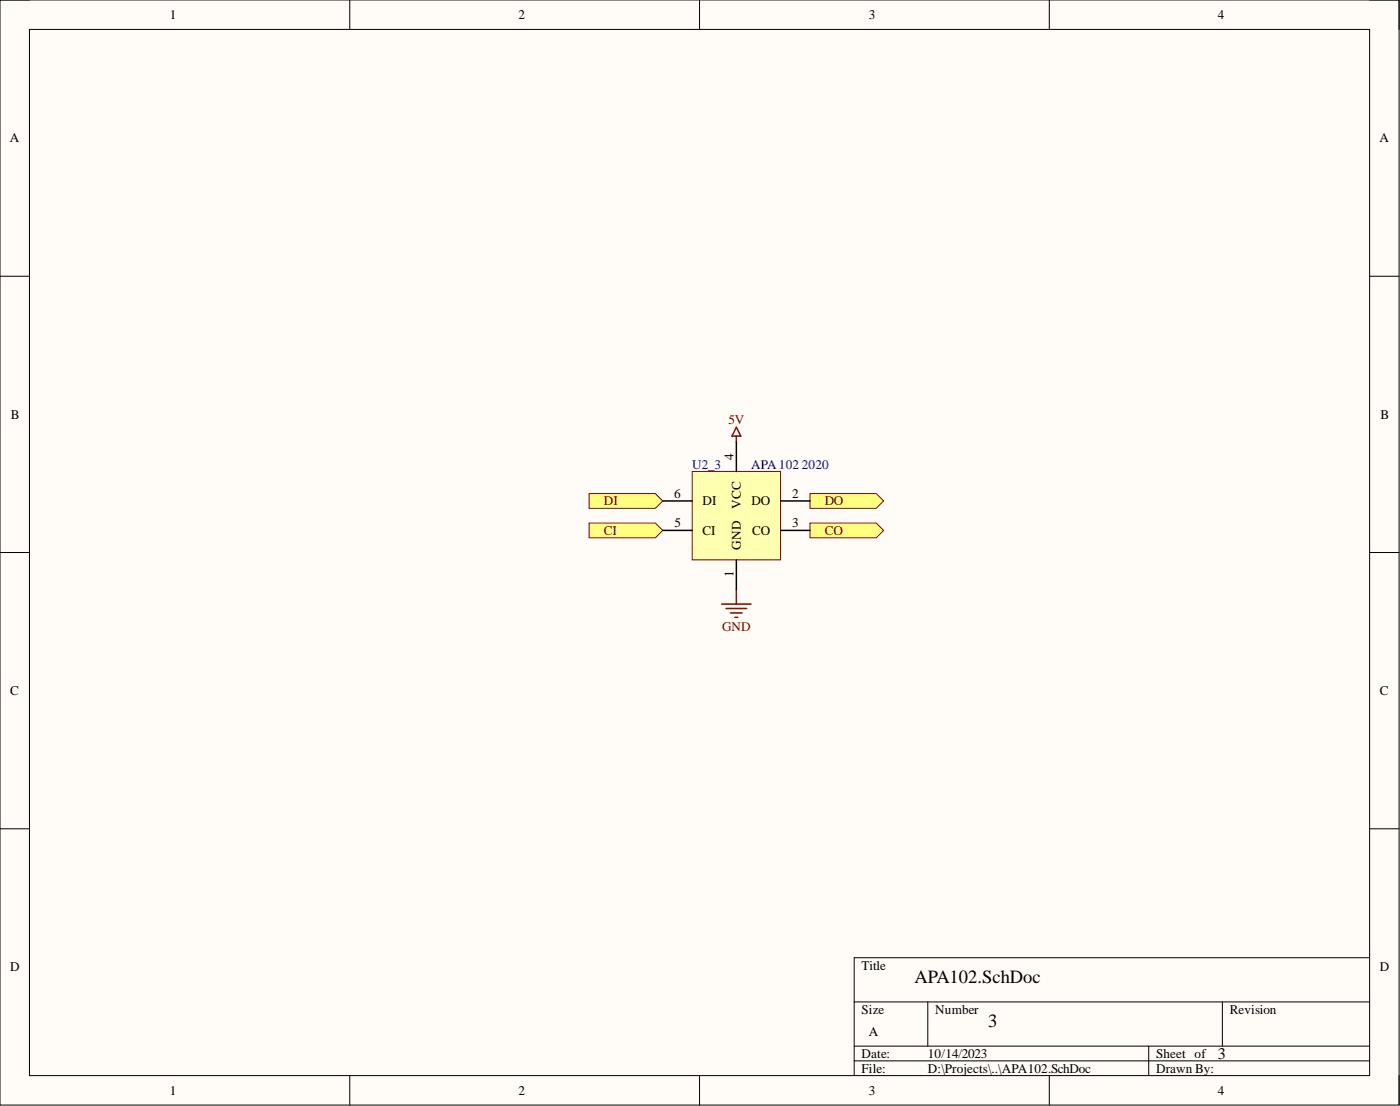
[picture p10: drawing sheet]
<svg xmlns="http://www.w3.org/2000/svg" width="241mm" height="190mm" viewBox="0 0 241 190" stroke-linecap="round" stroke-linejoin="round" font-family="sans-serif">
<path d="M0 0h241.1v190.3h-241.1z" fill-rule="evenodd" fill="#fffcf8"/>
<path d="M0 0h241.1v190.3h-241.1z" fill="none" stroke="#000" stroke-width=".17"/>
<path d="M5.1 5.1h231v180.2h-231z" fill-rule="evenodd" fill="#fffcf8"/>
<g fill="none" stroke="#000" stroke-width=".17">
<path d="M0 0h5.1M60.3 0v5.1M120.6 0v5.1M180.9 0v5.1M236.1 0h5v5.1M5.1 5.1h231v180.2h-231zM0 47.6h5.1M236.1 47.6h5M0 95.2h5.1M236.1 95.2h5M0 142.8h5.1M236.1 142.8h5"/>
<path d="M147.2 172.6h88.9M159.9 172.6v7.6M210.7 172.6v7.6M236.1 165h-88.9v20.3M60.3 185.3v5M120.6 185.3v5M147.2 180.2h88.9M147.2 182.7h88.9M180.9 185.3v5M198 180.2v5.1M241.1 185.3v5"/>
</g>
<path d="M126.9 75.1v1M126.9 73.6l.8 1.5h-1.5zM124.4 104h5.1M125.1 104.8h3.6M125.9 105.6h2M126.7 106.3h.5M126.9 101.5v2.5" fill="none" stroke="#800000" stroke-width=".25"/>
<path d="M101.5 85h11.5l1.2 1.3-1.2 1.3h-11.5z" fill-rule="evenodd" fill="#ffff80"/>
<path d="M101.5 85h11.5l1.2 1.3-1.2 1.3h-11.5z" fill="none" stroke="#800000" stroke-width=".17"/>
<path d="M101.5 90.1h11.5l1.2 1.3-1.2 1.2h-11.5z" fill-rule="evenodd" fill="#ffff80"/>
<path d="M101.5 90.1h11.5l1.2 1.3-1.2 1.2h-11.5z" fill="none" stroke="#800000" stroke-width=".17"/>
<path d="M139.6 90.1h11.4l1.3 1.3-1.3 1.2h-11.4z" fill-rule="evenodd" fill="#ffff80"/>
<path d="M139.6 90.1h11.4l1.3 1.3-1.3 1.2h-11.4z" fill="none" stroke="#800000" stroke-width=".17"/>
<path d="M139.6 85h11.4l1.3 1.3-1.3 1.3h-11.4z" fill-rule="evenodd" fill="#ffff80"/>
<path d="M139.6 85h11.4l1.3 1.3-1.3 1.3h-11.4z" fill="none" stroke="#800000" stroke-width=".17"/>
<path d="M119.3 81.2h15.2v15.2h-15.2z" fill-rule="evenodd" fill="#ffffb0"/>
<path d="M119.3 81.2h15.2v15.2h-15.2z" fill="none" stroke="#800000" stroke-width=".17"/>
<path d="M126.9 76.1v5.1M114.2 86.3h5.1M114.2 91.4h5.1M126.9 96.4v5.1M134.5 86.3h5.1M134.5 91.4h5.1" fill="none" stroke="#000" stroke-width=".25"/>
<g font-size="3.2">
<text x="157.6" y="169.4">APA102.SchDoc</text>
<text x="170.3" y="177">3</text>
</g>
<text font-size="2.8" x="209.9" y="182.4">3</text>
<g font-size="2.3">
<text x="29.3" y="3.3">1</text>
<text x="89.3" y="3.3">2</text>
<text x="149.8" y="3.3">3</text>
<text x="209.9" y="3.3">4</text>
<text x="1.7" y="24.5">A</text>
<text x="237.8" y="24.5">A</text>
<text x="1.9" y="72.2">B</text>
<text x="237.9" y="72.2">B</text>
<text x="126.4" y="79.2" transform="rotate(-90 126.4 79.2)">4</text>
<text x="116.2" y="85.8">6</text>
<text x="121.1" y="87">DI</text>
<text x="127.7" y="87.6" transform="rotate(-90 127.7 87.6)">VCC</text>
<text x="129.5" y="87">DO</text>
<text x="136.6" y="85.8">2</text>
<text x="116.3" y="90.9">5</text>
<text x="121.1" y="92.1">CI</text>
<text x="127.7" y="94.7" transform="rotate(-90 127.7 94.7)">GND</text>
<text x="129.6" y="92.1">CO</text>
<text x="136.6" y="90.9">3</text>
<text x="126.4" y="99.3" transform="rotate(-90 126.4 99.3)">1</text>
<text x="1.8" y="119.7">C</text>
<text x="237.8" y="119.7">C</text>
<text x="1.8" y="167.3">D</text>
<text x="148.5" y="167">Title</text>
<text x="237.8" y="167.3">D</text>
<text x="148.5" y="174.6">Size</text>
<text x="149.8" y="178.4">A</text>
<text x="161.2" y="174.6">Number</text>
<text x="212" y="174.6">Revision</text>
<text x="148.5" y="182.2">Date:</text>
<text x="148.5" y="184.8">File:</text>
<text x="159.9" y="182.2">10/14/2023</text>
<text x="159.9" y="184.8">D:\Projects\..\APA102.SchDoc</text>
<text x="199.3" y="182.2">Sheet of</text>
<text x="199.3" y="184.8">Drawn By:</text>
<text x="29.3" y="188.6">1</text>
<text x="89.3" y="188.6">2</text>
<text x="149.8" y="188.6">3</text>
<text x="209.9" y="188.6">4</text>
</g>
<g font-size="2.3" fill="#800000">
<text x="125.6" y="73.1">5V</text>
<text x="104.1" y="87">DI</text>
<text x="142.1" y="87">DO</text>
<text x="104.1" y="92.1">CI</text>
<text x="142.1" y="92.1">CO</text>
<text x="124.5" y="108.6">GND</text>
</g>
<g font-size="2.3" fill="#000080">
<text x="119.3" y="80.7">U2_3</text>
<text x="129.5" y="80.7">APA102</text>
<text x="138.2" y="80.7">2020</text>
</g>
</svg>
